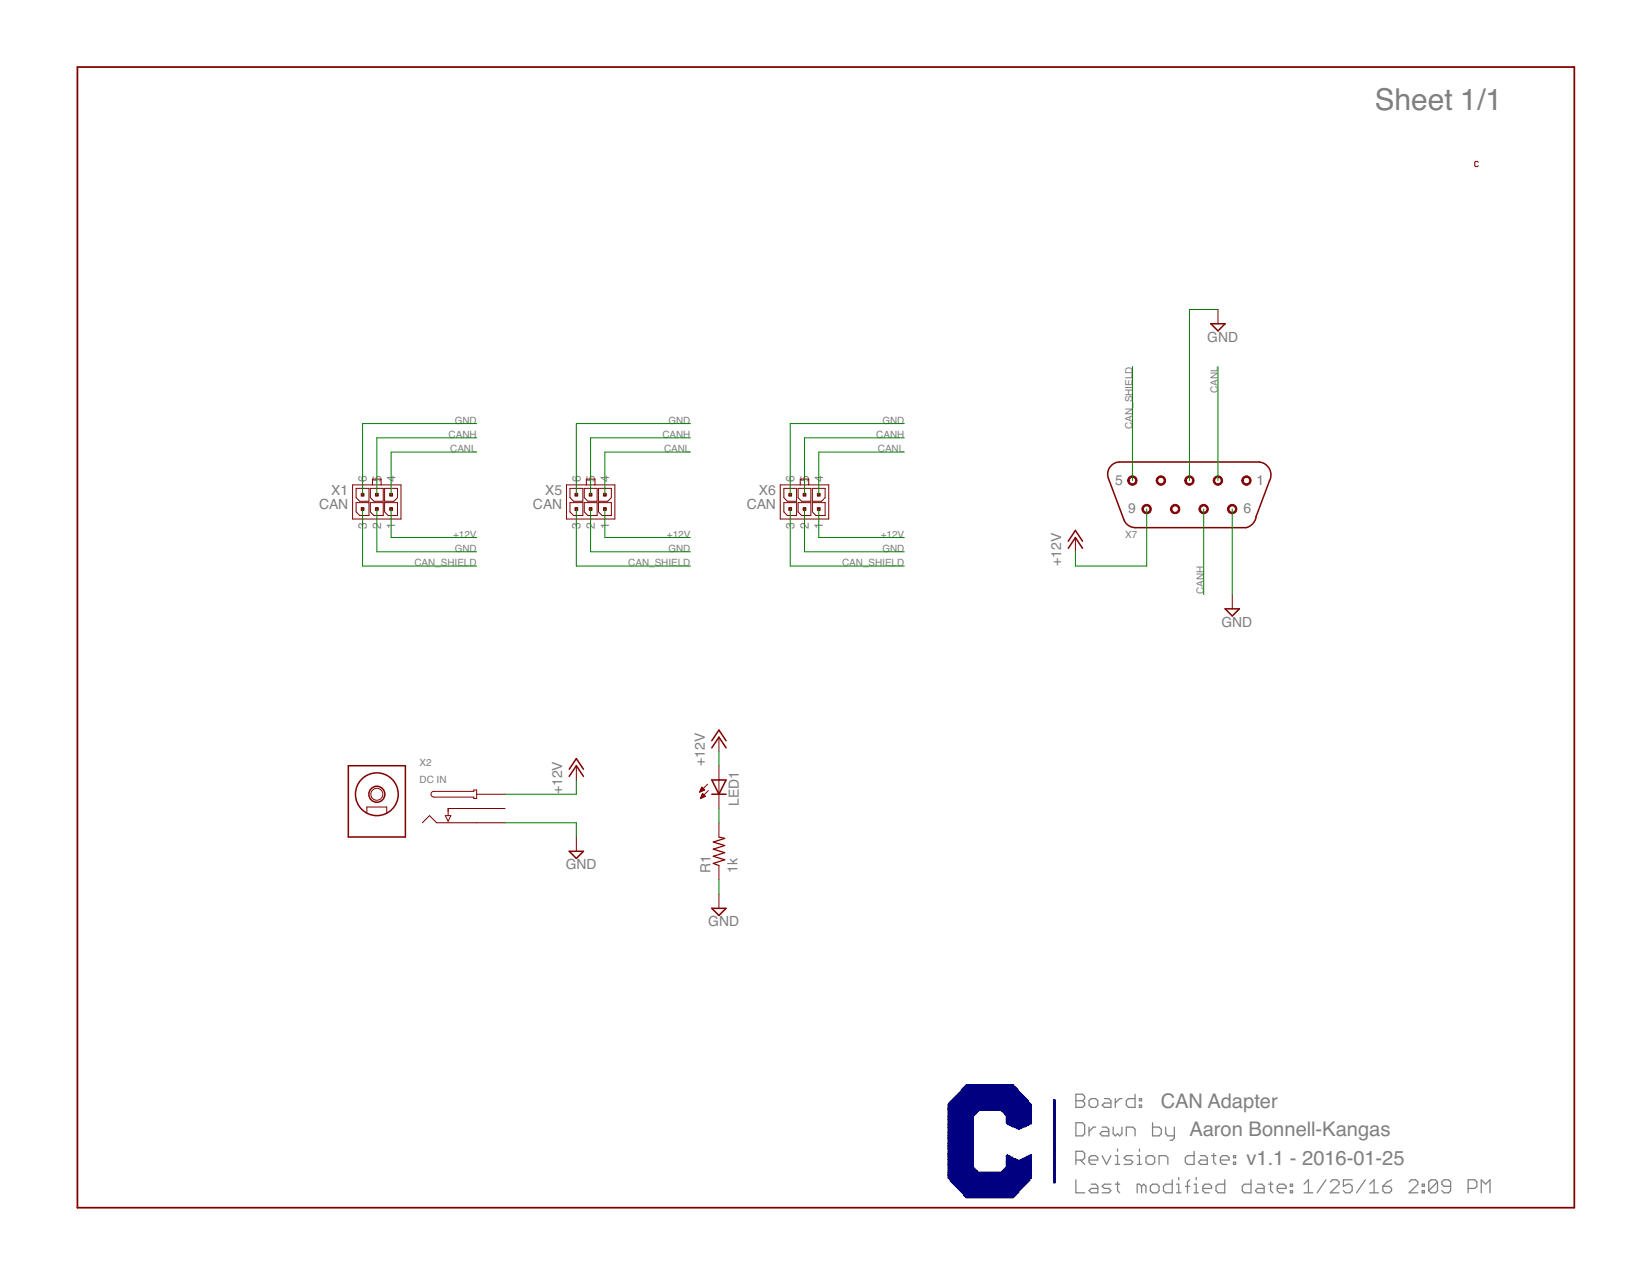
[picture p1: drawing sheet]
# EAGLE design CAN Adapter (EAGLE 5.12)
AUTHORNAME: Aaron Bonnell-Kangas; BOARDNAME: CAN Adapter; FUNCTION: DC IN; PARTNO: RMCF1210JT680R; REVISIONDATE: v1.1.1 - 2016-02-15

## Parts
LED1  LEDCHIPLED_0805  [CHIPLED_0805]
R1  1k  R-US_R1206  [R1206]
U$1  CURRENT-C-LETTER-LANDSCAPE  [BLANK]
U$2  CURRENT-LOGO-0.25"  [CURRENT-0.25"]
X1  CAN  MICROFIT-06-DUAL-THROUGH_HOLE-PEG_RETENTION-GOLD  [MICROFIT-6-DUAL-RA-THROUGH_HOLE-PEG_RETENTION]
X2  BARREL_JACK-5.5X2.1  [BARREL_JACK_5.5X2.1]
X5  CAN  MICROFIT-06-DUAL-THROUGH_HOLE-PEG_RETENTION-GOLD  [MICROFIT-6-DUAL-RA-THROUGH_HOLE-PEG_RETENTION]
X6  CAN  MICROFIT-06-DUAL-THROUGH_HOLE-PEG_RETENTION-GOLD  [MICROFIT-6-DUAL-RA-THROUGH_HOLE-PEG_RETENTION]
X7  DE-9_DB-9-RCPT-RA  [DE-9_RA]

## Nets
+12V: LED1.A X1.1 X2.1(TIP) X5.1 X6.1 X7.9
CAN_SHIELD: X1.3 X5.3 X6.3 X7.5
CANH: X1.4 X5.4 X6.4 X7.7
CANL: X1.5 X5.5 X6.5 X7.2
GND: R1.1 X1.2 X1.6 X2.2(SLEEVE) X5.2 X5.6 X6.2 X6.6 X7.3 X7.6
N$1: LED1.C R1.2
Unconnected: X2.3(BREAK) X7.1 X7.4 X7.8
